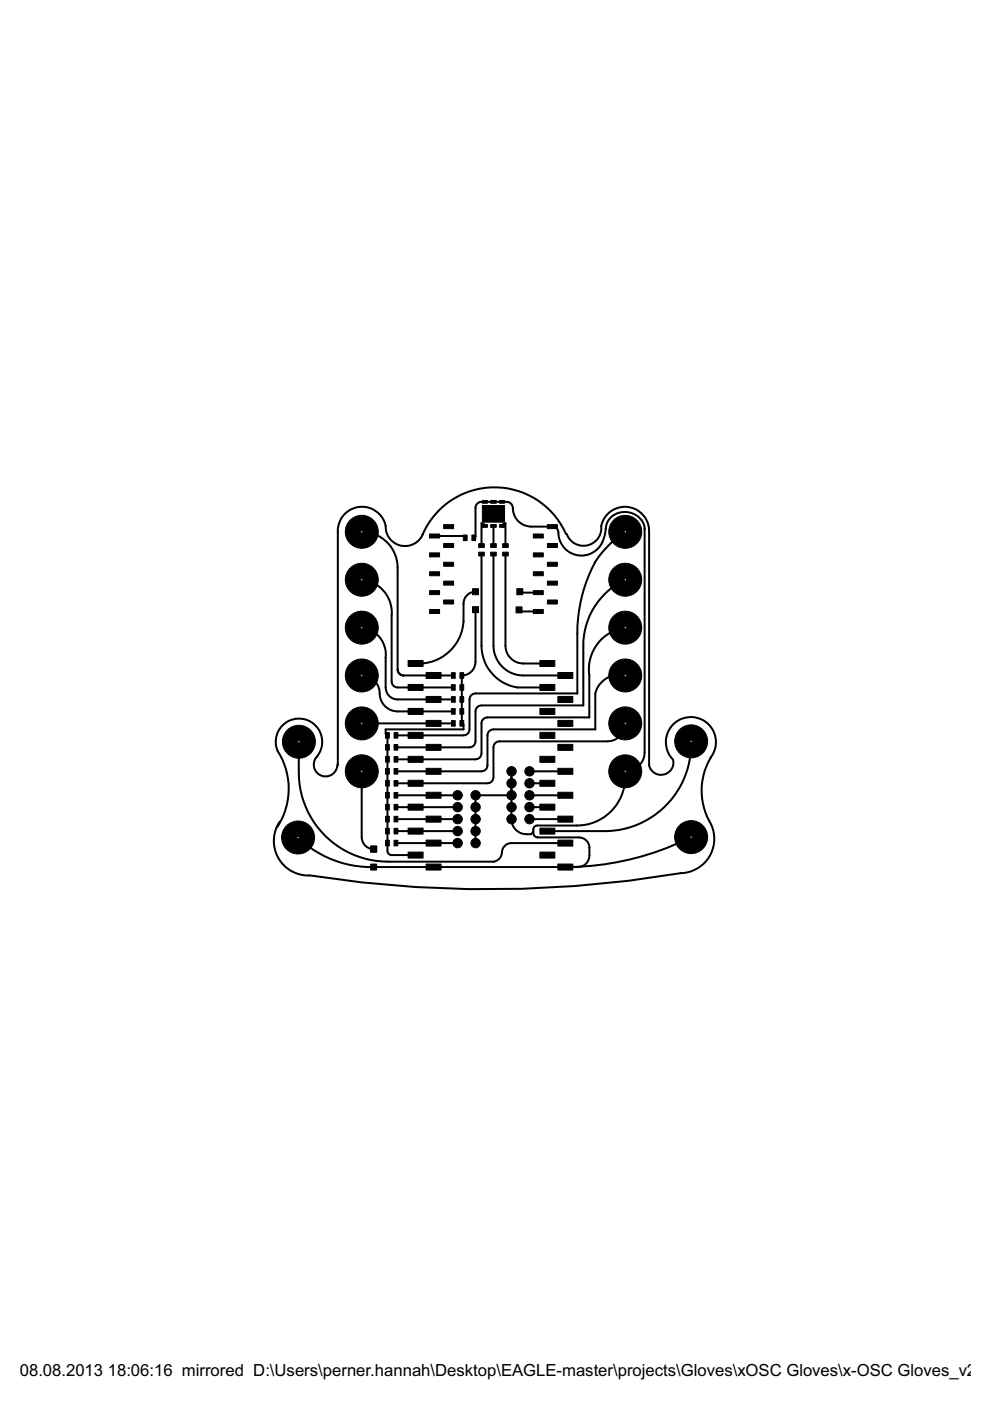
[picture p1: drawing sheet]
<svg xmlns="http://www.w3.org/2000/svg" width="210mm" height="297mm" viewBox="0 0 210 297" stroke-linecap="round" stroke-linejoin="round" font-family="sans-serif">
<g fill="#000" stroke="#000" stroke-width=".21">
<path d="M91.1 113.2h2.1v.9h-2.1zM91.1 117.2h2.1v.9h-2.1zM94.1 111.2h2.1v.9h-2.1zM94.1 115.2h2.1v.9h-2.1zM94.1 119.2h2.1v.9h-2.1zM98.2 113.4h.8v1.2h-.8zM100.1 113.4h.8v1.2h-.8zM101.5 117.1h1.2v.8h-1.2zM101.5 115.3h1.2v.8h-1.2zM102.3 111.2h1v.6h-1zM102.3 106.1h1v.6h-1zM104 117.1h1.2v.8h-1.2z"/>
<path d="M104 115.3h1.2v.8h-1.2zM104 111.2h1.2v.6h-1.2zM104 106.1h1.2v.6h-1.2zM102.3 107.2h4.7v3.5h-4.7zM105.9 106.1h1.1v.6h-1.1zM105.9 111.2h1.1v.6h-1.1zM106.6 117.1h1.2v.8h-1.2zM106.6 115.3h1.2v.8h-1.2zM113.1 117.2h2.1v.9h-2.1zM113.1 113.2h2.1v.9h-2.1zM116.1 119.2h2.1v.9h-2.1zM116.1 115.2h2.1v.9h-2.1z"/>
<path d="M116.1 111.2h2.1v.9h-2.1zM91.1 121.2h2.1v.9h-2.1zM91.1 125.2h2.1v.9h-2.1zM91.1 129.2h2.1v.9h-2.1zM94.1 123.2h2.1v.9h-2.1zM94.1 127.2h2.1v.9h-2.1zM113.1 129.2h2.1v.9h-2.1zM113.1 125.2h2.1v.9h-2.1zM113.1 121.2h2.1v.9h-2.1zM116.1 127.2h2.1v.9h-2.1zM116.1 123.2h2.1v.9h-2.1zM81.7 155.3h.8v1.2h-.8z"/>
<path d="M81.7 157.9h.8v1.1h-.8zM83.5 155.3h.8v1.2h-.8zM83.5 157.9h.8v1.1h-.8zM86.5 140h3.2v1.3h-3.2zM86.5 145.1h3.2v1.3h-3.2zM86.5 150.2h3.2v1.3h-3.2zM86.5 155.3h3.2v1.2h-3.2zM90.3 142.6h3.2v1.2h-3.2zM90.3 147.7h3.2v1.2h-3.2zM90.3 152.7h3.2v1.3h-3.2zM90.3 157.8h3.2v1.3h-3.2zM95.7 142.6h.8v1.2h-.8z"/>
<path d="M95.7 145.2h.8v1.1h-.8zM95.7 147.7h.8v1.2h-.8zM95.7 150.2h.8v1.2h-.8zM95.7 152.8h.8v1.2h-.8zM97.5 142.6h.8v1.2h-.8zM97.5 145.2h.8v1.1h-.8zM97.5 147.7h.8v1.2h-.8zM97.5 150.2h.8v1.2h-.8zM97.5 152.8h.8v1.2h-.8zM114.5 140h3.1v1.3h-3.1zM114.5 145.1h3.1v1.3h-3.1zM114.5 150.2h3.1v1.3h-3.1z"/>
<path d="M114.5 155.3h3.1v1.2h-3.1zM118.3 142.6h3.2v1.2h-3.2zM118.3 147.7h3.2v1.2h-3.2zM118.3 152.7h3.2v1.3h-3.2zM118.3 157.8h3.2v1.3h-3.2zM81.7 160.4h.8v1.2h-.8zM81.7 162.9h.8v1.2h-.8zM81.7 165.5h.8v1.2h-.8zM81.7 168h.8v1.2h-.8zM81.7 170.5h.8v1.2h-.8zM81.7 173.1h.8v1.2h-.8zM81.7 175.6h.8v1.2h-.8z"/>
<path d="M81.7 178.2h.8v1.1h-.8zM83.5 160.4h.8v1.2h-.8zM83.5 162.9h.8v1.2h-.8zM83.5 165.5h.8v1.2h-.8zM83.5 168h.8v1.2h-.8zM83.5 170.5h.8v1.2h-.8zM83.5 173.1h.8v1.2h-.8zM83.5 175.6h.8v1.2h-.8zM83.5 178.2h.8v1.1h-.8zM86.5 160.4h3.2v1.2h-3.2zM86.5 165.4h3.2v1.3h-3.2zM86.5 170.5h3.2v1.3h-3.2z"/>
<path d="M86.5 175.6h3.2v1.2h-3.2zM90.3 162.9h3.2v1.3h-3.2zM90.3 168h3.2v1.2h-3.2zM90.3 173h3.2v1.3h-3.2zM90.3 178.1h3.2v1.3h-3.2zM114.5 160.4h3.1v1.2h-3.1zM114.5 165.4h3.1v1.3h-3.1zM114.5 170.5h3.1v1.3h-3.1zM114.5 175.6h3.1v1.2h-3.1zM118.3 162.9h3.2v1.3h-3.2zM118.3 168h3.2v1.2h-3.2zM118.3 173h3.2v1.3h-3.2z"/>
<path d="M118.3 178.1h3.2v1.3h-3.2zM86.5 180.7h3.2v1.2h-3.2zM90.3 183.2h3.2v1.3h-3.2zM114.5 180.7h3.1v1.2h-3.1zM118.3 183.2h3.2v1.3h-3.2z"/>
</g>
<g fill="#000" stroke="#000" stroke-width=".21">
<circle cx="76.7" cy="112.8" r="3.5"/>
<circle cx="97" cy="168.6" r=".99"/>
<circle cx="97" cy="171.1" r=".99"/>
<circle cx="97" cy="173.7" r=".99"/>
<circle cx="97" cy="178.8" r=".99"/>
<circle cx="97" cy="176.2" r=".99"/>
<circle cx="100.8" cy="168.6" r=".99"/>
<circle cx="100.8" cy="171.1" r=".99"/>
<circle cx="100.8" cy="173.7" r=".99"/>
<circle cx="100.8" cy="176.2" r=".99"/>
<circle cx="100.8" cy="178.8" r=".99"/>
<circle cx="108.5" cy="171.1" r=".99"/>
<circle cx="108.5" cy="166.1" r=".99"/>
<circle cx="108.5" cy="163.5" r=".99"/>
<circle cx="108.5" cy="168.6" r=".99"/>
<circle cx="108.5" cy="173.7" r=".99"/>
<circle cx="112.3" cy="171.1" r=".99"/>
<circle cx="112.3" cy="166.1" r=".99"/>
<circle cx="112.3" cy="168.6" r=".99"/>
<circle cx="112.3" cy="163.5" r=".99"/>
<circle cx="112.3" cy="173.7" r=".99"/>
</g>
<g fill="none" stroke="#000" stroke-width=".42">
<path d="M76.7 112.8a7.6 7.6 0 0 1 7.6 7.6v21.5l.1 .6 .6 .6 .6 .1h10.5M92.1 113.6h6.2l.2 .1 .1 .3M100.5 114l.3-.3v-6l.3-.8 .7-.5h5.6a1.49 1.49 0 0 1 1.4 1.9 3.9 3.9 0 0 0 3.8 3.4h4.5a1.45 1.45 0 0 1 1.3 1.8 4.9 4.9 0 0 0 4.9 4.3 4.9 4.9 0 0 0 4.9-4.3l.2-.7a4.2 4.2 0 0 1 3.3-4.2 4.2 4.2 0 0 1 4.8 2.5l.2 1v47.4a4.1 4.1 0 0 1-4.2 4 10.4 10.4 0 0 1-10.2 11.5l-8.6 .1a1.44 1.44 0 0 0 0 2.4h8.9a2.24 2.24 0 0 1 2.4 2.2 4.5 4.5 0 0 1-.4 2.9l-.9 .9-1.2 .3h-43.3a22.4 22.4 0 0 1-16-6.2M102.1 117.5v19.4a9 9 0 0 0 7.6 8.9h6.4M102.8 111.5l-.2-.4-.5-.2v4.8M104.6 117.5v19.4a6.4 6.4 0 0 0 6.4 6.3h8.9M104.6 111.5v4.2M106.4 111.5l.2-.4 .6-.2v4.8M107.2 117.5v19.4a3.8 3.8 0 0 0 3.8 3.8h5.1M132.5 112.8a20.2 20.2 0 0 0-8.7 12.1l-.8 3.1a31.4 31.4 0 0 0-.6 6.3v12.7l-21.9 .1-.7 .4-.2 .5-.1 6.6-.1 .6-.6 .6-.5 .1h-14.4M76.7 122.9a7 7 0 0 1 6.3 7.6v14l.3 .8 .5 .3 .5 .2h11.8M76.7 133.1a5.7 5.7 0 0 1 5.1 6.3v6.4a2.54 2.54 0 0 0 2.5 2.5h11.8"/>
<path d="M100.8 125.5a2.54 2.54 0 0 0-2.5 2.5 14.7 14.7 0 0 1-.6 6.4 9.5 9.5 0 0 1-9.6 6.3M100.8 129.3v11a2.89 2.89 0 0 1-2.9 2.9v10.2l.4 .2v1h-16.5v1.1l.3 .2 .1 24.7 .2 .4 .4 .3h5.3M110 129.3l.4 .3h3.7M110.2 125.5v.1h3.9M132.5 122.9a15.4 15.4 0 0 0-8.8 14v12.7h-21.9l-.5 .2-.5 .8v6.6l-.1 .5-.6 .6-.6 .2h-15.6M132.5 133.1a8.9 8.9 0 0 0-7.6 10.1v8.9h-21.8l-.7 .5-.3 .5v6.6l-.1 .6-.6 .6-.6 .1h-16.9M63.4 157.3v6.6a18.9 18.9 0 0 0 19 18.8h22.3a2.16 2.16 0 0 0 1.8-2.4l.5-1a1.87 1.87 0 0 1 1.4-.5h11.5M76.7 143.2a3.9 3.9 0 0 1 3.8 4.4 3.8 3.8 0 0 0 3.8 3.2h11.8M76.7 153.4h19.4M132.5 143.2a5.2 5.2 0 0 0-6.3 3.8v7.6l-21.8 .1-.8 .4-.2 .5v6.7l-.2 .5-.6 .6-.5 .1h-18.2M132.5 153.4a3.8 3.8 0 0 1-3.8 3.8h-23.1l-.5 .3-.5 .7v6.6l-.1 .6-.6 .5-.5 .2h-19.5M146.5 157.2a18.4 18.4 0 0 1-17.8 19h-12.6"/>
<path d="M76.7 163.5v14a2.54 2.54 0 0 0 2.5 2.5M83.9 168.6h13.1M83.9 171.1h13.1M83.9 173.7h13.1M83.9 176.2h13.1M83.9 178.8h13.1M108.4 163.5v10.2a3.3 3.3 0 0 0 4.2 3.2l.5-.5M108.4 168.6h-7.6v10.2M112.2 168.6h7.7M112.2 163.5h7.7M112.2 166.1h3.9M112.2 171.1h3.9"/>
<path d="M112.2 173.7h7.7M146.5 177.5a59.1 59.1 0 0 1-26.6 6.3"/>
</g>
<circle cx="76.7" cy="112.8" r=".25" fill="#fff" stroke="#000" stroke-width=".21"/>
<circle cx="76.7" cy="122.9" r="3.5" fill="#000" stroke="#000" stroke-width=".21"/>
<circle cx="76.7" cy="122.9" r=".25" fill="#fff" stroke="#000" stroke-width=".21"/>
<circle cx="76.7" cy="133.1" r="3.5" fill="#000" stroke="#000" stroke-width=".21"/>
<circle cx="76.7" cy="133.1" r=".25" fill="#fff" stroke="#000" stroke-width=".21"/>
<circle cx="76.7" cy="143.2" r="3.5" fill="#000" stroke="#000" stroke-width=".21"/>
<circle cx="76.7" cy="143.2" r=".25" fill="#fff" stroke="#000" stroke-width=".21"/>
<circle cx="76.7" cy="153.4" r="3.5" fill="#000" stroke="#000" stroke-width=".21"/>
<circle cx="76.7" cy="153.4" r=".25" fill="#fff" stroke="#000" stroke-width=".21"/>
<circle cx="132.6" cy="112.8" r="3.5" fill="#000" stroke="#000" stroke-width=".21"/>
<circle cx="132.6" cy="112.8" r=".25" fill="#fff" stroke="#000" stroke-width=".21"/>
<circle cx="132.6" cy="122.9" r="3.5" fill="#000" stroke="#000" stroke-width=".21"/>
<circle cx="132.6" cy="122.9" r=".25" fill="#fff" stroke="#000" stroke-width=".21"/>
<circle cx="132.6" cy="133.1" r="3.5" fill="#000" stroke="#000" stroke-width=".21"/>
<circle cx="132.6" cy="133.1" r=".25" fill="#fff" stroke="#000" stroke-width=".21"/>
<circle cx="132.6" cy="143.2" r="3.5" fill="#000" stroke="#000" stroke-width=".21"/>
<circle cx="132.6" cy="143.2" r=".25" fill="#fff" stroke="#000" stroke-width=".21"/>
<circle cx="132.6" cy="153.4" r="3.5" fill="#000" stroke="#000" stroke-width=".21"/>
<circle cx="132.6" cy="153.4" r=".25" fill="#fff" stroke="#000" stroke-width=".21"/>
<circle cx="146.5" cy="157.2" r="3.5" fill="#000" stroke="#000" stroke-width=".21"/>
<circle cx="146.5" cy="157.2" r=".25" fill="#fff" stroke="#000" stroke-width=".21"/>
<circle cx="63.4" cy="157.3" r="3.5" fill="#000" stroke="#000" stroke-width=".21"/>
<circle cx="63.4" cy="157.3" r=".25" fill="#fff" stroke="#000" stroke-width=".21"/>
<circle cx="146.5" cy="177.5" r="3.5" fill="#000" stroke="#000" stroke-width=".21"/>
<circle cx="146.5" cy="177.5" r=".25" fill="#fff" stroke="#000" stroke-width=".21"/>
<circle cx="132.6" cy="163.5" r="3.5" fill="#000" stroke="#000" stroke-width=".21"/>
<circle cx="132.6" cy="163.5" r=".25" fill="#fff" stroke="#000" stroke-width=".21"/>
<circle cx="76.7" cy="163.5" r="3.5" fill="#000" stroke="#000" stroke-width=".21"/>
<circle cx="76.7" cy="163.5" r=".25" fill="#fff" stroke="#000" stroke-width=".21"/>
<circle cx="63.2" cy="177.6" r="3.5" fill="#000" stroke="#000" stroke-width=".21"/>
<circle cx="63.2" cy="177.6" r=".25" fill="#fff" stroke="#000" stroke-width=".21"/>
<path d="M78.6 179.4h1.3v1.3h-1.3z" fill="#000" stroke="#000" stroke-width=".21"/>
<circle cx="79.2" cy="180" r=".04" fill="#fff" stroke="#000" stroke-width=".21"/>
<path d="M109.6 124.8h1.2v1.3h-1.2z" fill="#000" stroke="#000" stroke-width=".21"/>
<circle cx="110.2" cy="125.5" r=".04" fill="#fff" stroke="#000" stroke-width=".21"/>
<path d="M100.2 124.8h1.3v1.3h-1.3z" fill="#000" stroke="#000" stroke-width=".21"/>
<circle cx="100.8" cy="125.5" r=".04" fill="#fff" stroke="#000" stroke-width=".21"/>
<path d="M109.4 128.7h1.3v1.2h-1.3z" fill="#000" stroke="#000" stroke-width=".21"/>
<circle cx="110.1" cy="129.3" r=".04" fill="#fff" stroke="#000" stroke-width=".21"/>
<path d="M100.2 128.6h1.3v1.3h-1.3z" fill="#000" stroke="#000" stroke-width=".21"/>
<circle cx="100.8" cy="129.3" r=".04" fill="#fff" stroke="#000" stroke-width=".21"/>
<path d="M78.6 183.2h1.3v1.3h-1.3z" fill="#000" stroke="#000" stroke-width=".21"/>
<circle cx="79.2" cy="183.8" r=".04" fill="#fff" stroke="#000" stroke-width=".21"/>
<path d="M78.6 179.4h1.3v1.3h-1.3z" fill="#000" stroke="#000" stroke-width=".21"/>
<circle cx="79.2" cy="180" r=".04" fill="#fff" stroke="#000" stroke-width=".21"/>
<path d="M89.7 113.2a4.1 4.1 0 0 1-4.7 2.5 4.1 4.1 0 0 1-3.2-4.2 5.1 5.1 0 0 0-5.7-4 5.1 5.1 0 0 0-4.5 5.3v49.5M120 113.2a16.6 16.6 0 0 0-15.3-9.9 16.6 16.6 0 0 0-15.1 10M120.1 113.2a3.8 3.8 0 0 0 4.5 2.4 3.8 3.8 0 0 0 2.9-4.1 5.1 5.1 0 0 1 5.6-4 5.1 5.1 0 0 1 4.5 5.3v49.5M59.3 174.2a7.3 7.3 0 0 0 6.3 11.4M67.2 160.5a4.9 4.9 0 0 0-.3-6.7 4.9 4.9 0 0 0-6.6-.3 4.9 4.9 0 0 0-.9 6.6 14.8 14.8 0 0 1-.6 15.3M67.2 160.4a2.51 2.51 0 0 0 .9 4 2.51 2.51 0 0 0 3.4-2.3M142.7 161.1a2.61 2.61 0 0 1-1.9 3.1 2.61 2.61 0 0 1-3.2-1.9M150.4 174.1a7.3 7.3 0 0 1-6 11 244.9 244.9 0 0 1-78.8 .5M150.6 160.7a5.3 5.3 0 0 0-.6-7.3 5.3 5.3 0 0 0-7.3 .2 5.3 5.3 0 0 0-.1 7.4M150.7 160.5a13.6 13.6 0 0 0-.3 13.6" fill="none" stroke="#000" stroke-width=".42"/>
<g font-size="4">
<text x="4.2" y="291.7">08.08.2013</text>
<text x="22.9" y="291.7">18:06:16 mirrored D:\Users\perner.hannah\Desktop\EAGLE-master\projects\Gloves\xOSC Gloves\x-OSC Gloves_v2.br</text>
</g>
</svg>
